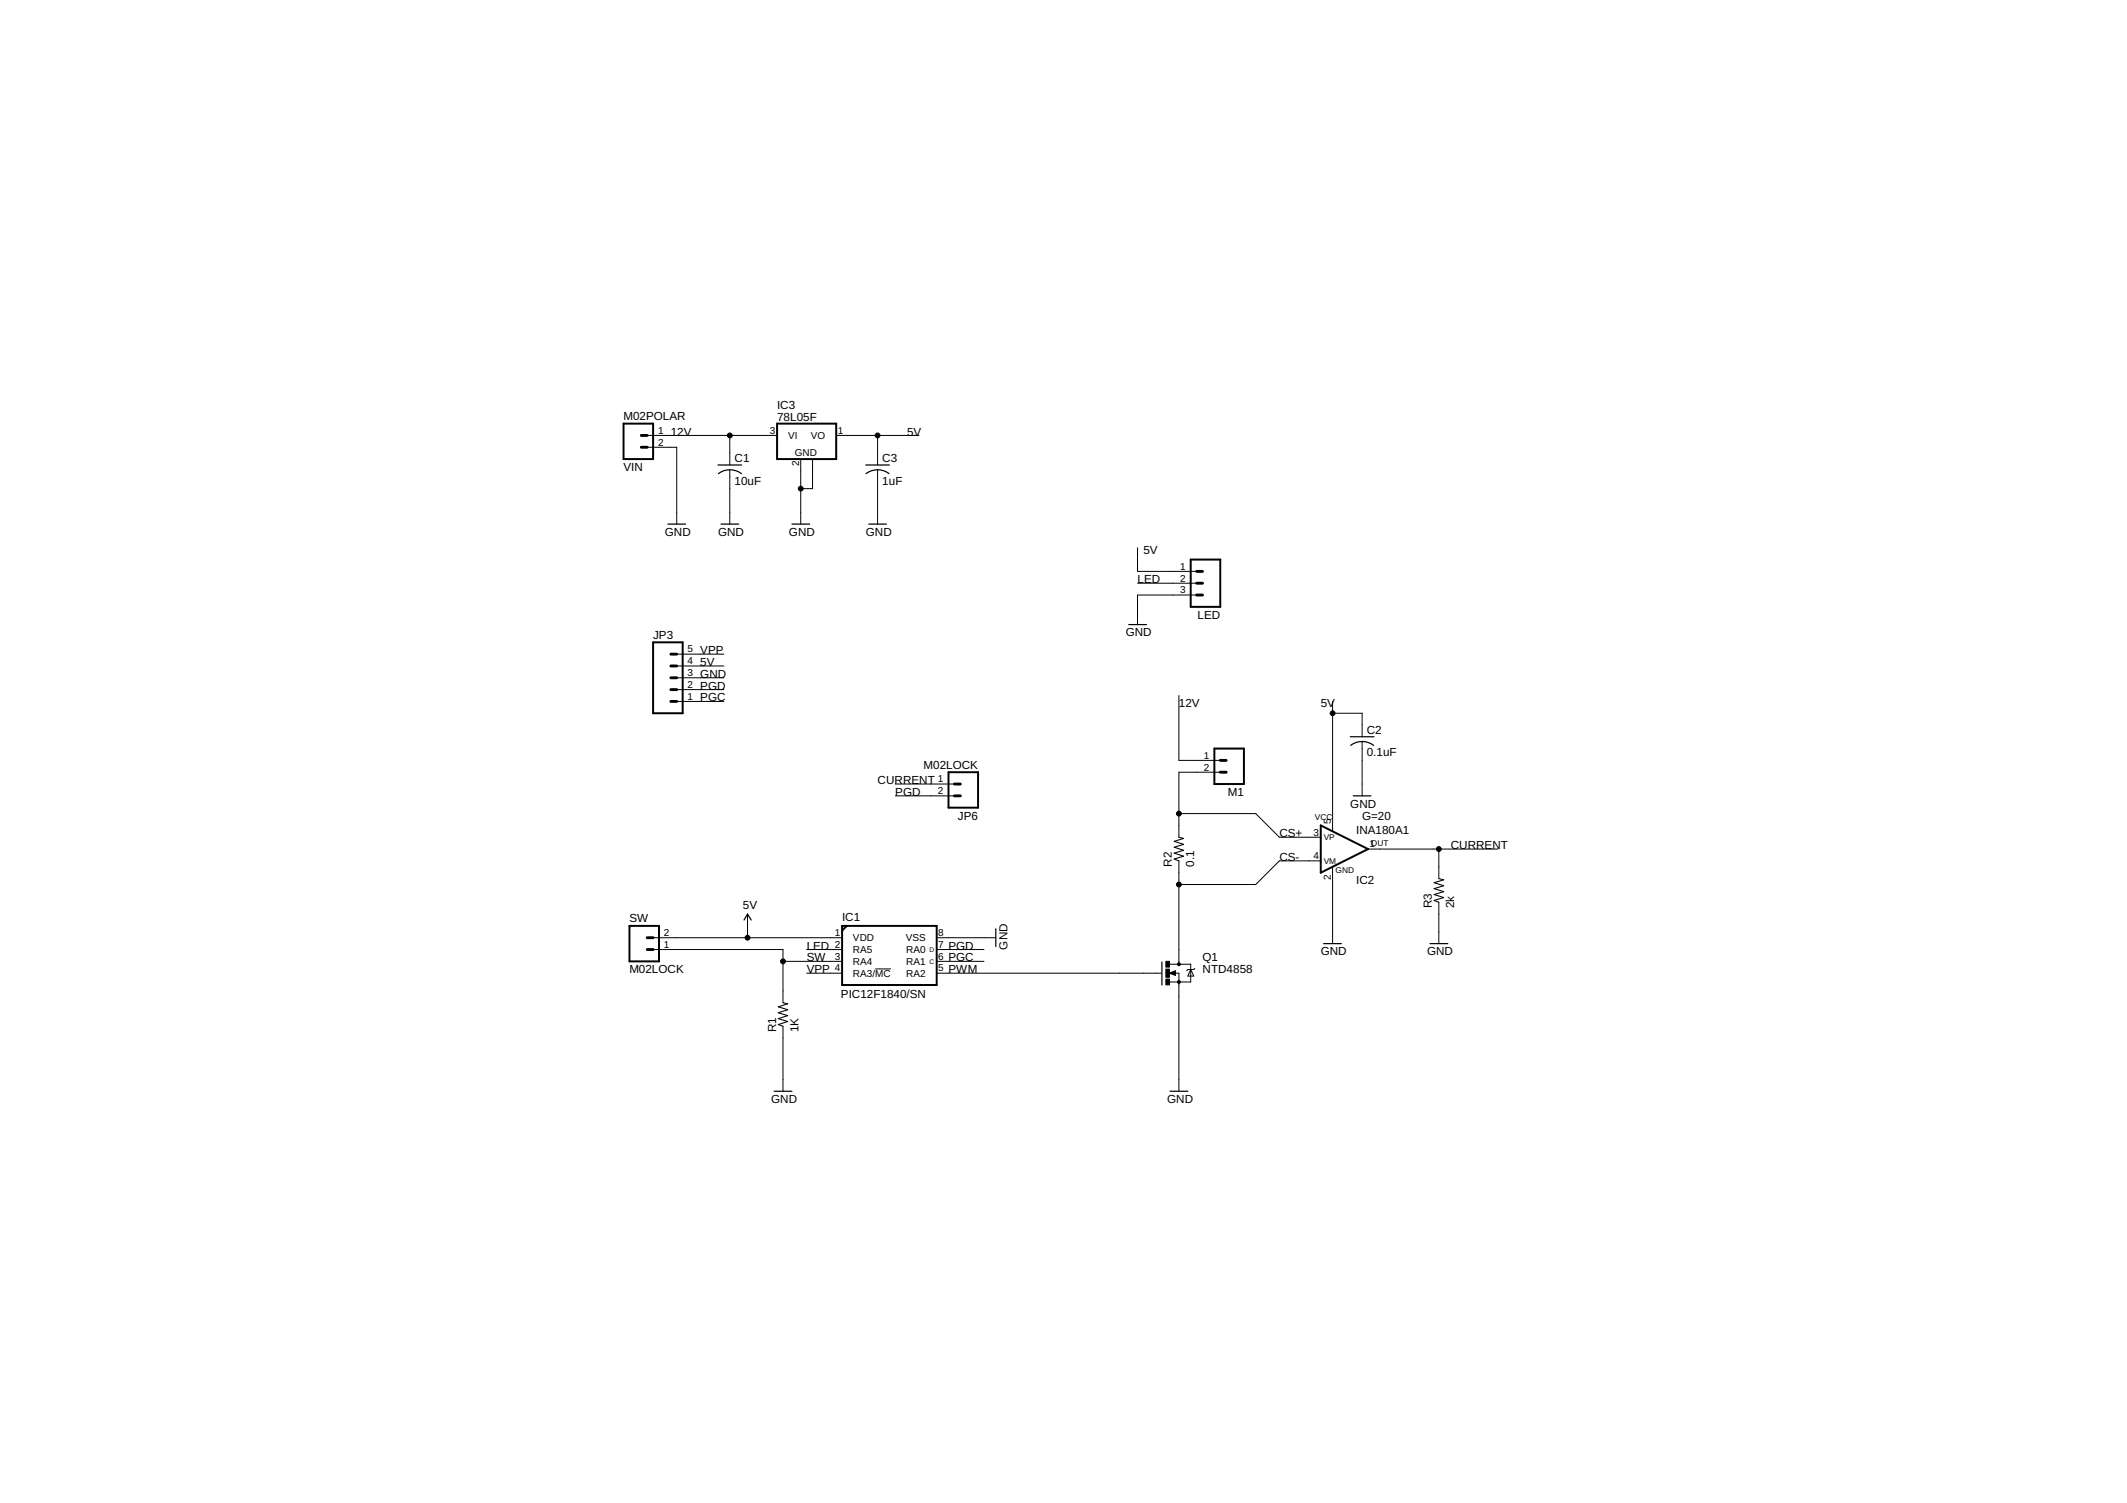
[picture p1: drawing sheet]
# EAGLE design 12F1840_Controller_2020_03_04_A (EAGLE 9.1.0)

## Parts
C1  10uF  C-USC1206  [C1206]
C2  0.1uF  C-USC1206  [C1206]
C3  1uF  C-USC1206  [C1206]
IC1  PIC12F1840/SN  [SOIC8-SN]
IC2  INA180A1  CS30  [SOT23-5]
IC3  78L05F  [SOT89]
JP3  M05LOCK  [1X05_LOCK]
JP6  M02LOCK  [1X02_LOCK]
LED  M03PTH  [1X03]
M1  M02POLAR  [MOLEX-1X2]
Q1  NTD4858  MOSFET-NCHANNELFDD8780  [DPAK]
R1  1K  R-US_R1206  [R1206]
R2  0.1  R-US_R2512  [R2512]
R3  2k  R-US_R1206  [R1206]
SW  M02LOCK  [1X02_LOCK]
VIN  M02POLAR  [MOLEX-1X2]

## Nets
5V: C2.1 C3.1 IC1.1(VDD) IC2.5(V+) IC3.1(VO) JP3.4 LED.1 SW.2
12V: C1.1 IC3.3(VI) M1.1 VIN.1
CS+: IC2.3(VP) M1.2 R2.2
CS-: IC2.4(VM) Q1.4(D) R2.1
CURRENT: IC2.1(OUT) JP6.1 R3.2
GND: C1.2 C2.2 C3.2 IC1.8(VSS) IC2.2(V-) IC3.2(GND) IC3.2@1(GND) JP3.3 LED.3 Q1.3(S) R1.1 R3.1 VIN.2
LED: IC1.2(RA5) LED.2
PGC: IC1.6(RA1) JP3.1
PGD: IC1.7(RA0) JP3.2 JP6.2
PWM: IC1.5(RA2) Q1.1(G)
SW: IC1.3(RA4) R1.2 SW.1
VPP: IC1.4(RA3/!MC!) JP3.5

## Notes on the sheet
- G=20

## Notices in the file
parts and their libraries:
SparkFun-Connectors: Licensing: Creative Commons ShareAlike 4.0 International - https://creativecommons.org/licenses/by-sa/4.0
